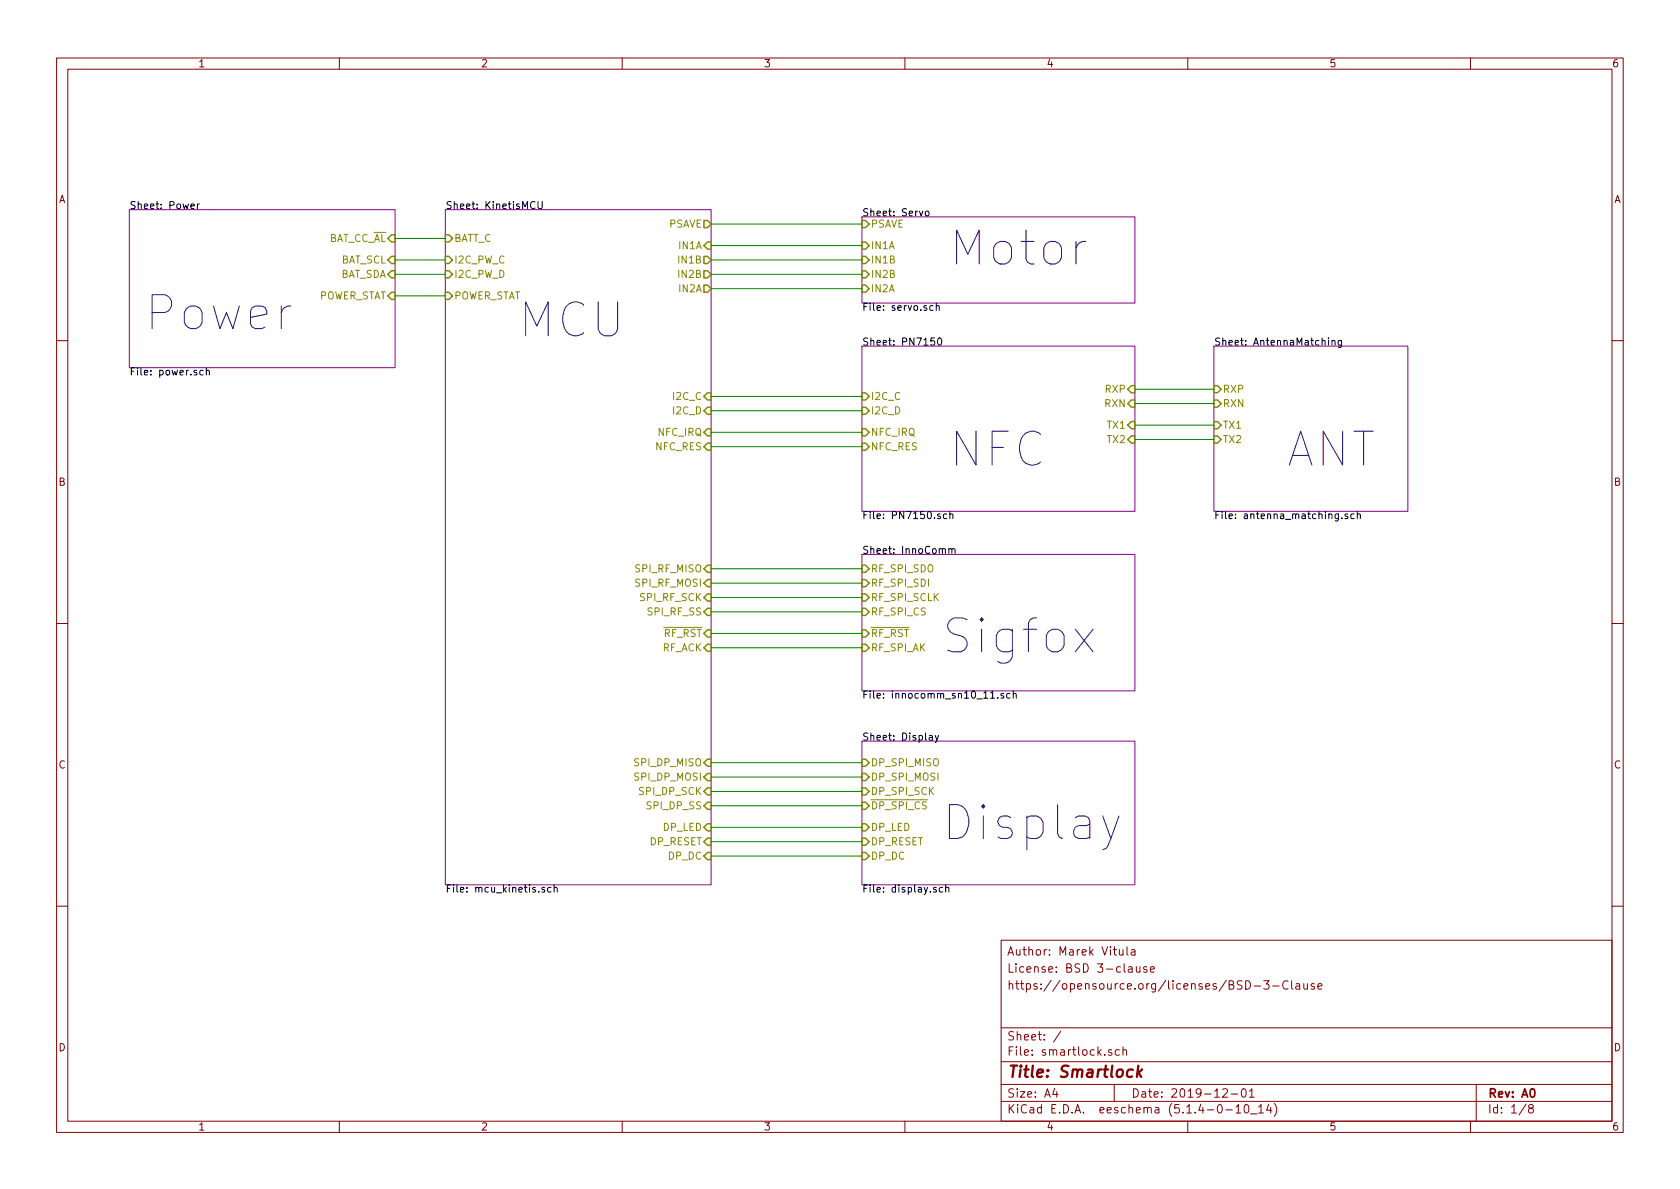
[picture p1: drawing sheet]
EESchema Schematic File Version 4
LIBS:smartlock-cache
EELAYER 30 0
EELAYER END
$Descr A4 11693 8268
encoding utf-8
Sheet 1 8
Title "Smartlock"
Date "2019-12-01"
Rev "A0"
Comp ""
Comment1 ""
Comment2 "https://opensource.org/licenses/BSD-3-Clause"
Comment3 "License: BSD 3-clause"
Comment4 "Author: Marek Vitula"
$EndDescr
$Sheet
S 6000 3850 1900 950 
U 5DAE0C7C
F0 "InnoComm" 50
F1 "innocomm_sn10_11.sch" 50
F2 "RF_SPI_SDI" I L 6000 4050 50 
F3 "RF_SPI_CS" I L 6000 4250 50 
F4 "RF_SPI_SDO" I L 6000 3950 50 
F5 "RF_SPI_SCLK" I L 6000 4150 50 
F6 "RF_SPI_AK" I L 6000 4500 50 
F7 "~RF_RST" I L 6000 4400 50 
$EndSheet
Wire Wire Line
	8450 2700 7900 2700
Wire Wire Line
	8450 2800 7900 2800
Wire Wire Line
	7900 3050 8450 3050
Wire Wire Line
	8450 2950 7900 2950
Text Notes 6600 3250 0    236  ~ 0
NFC
Text Notes 8950 3250 0    236  ~ 0
ANT
Text Notes 6550 4550 0    236  ~ 0
Sigfox
Text Notes 3600 2350 0    236  ~ 0
MCU
Wire Wire Line
	6000 2750 4950 2750
Wire Wire Line
	6000 2850 4950 2850
Wire Wire Line
	6000 3000 4950 3000
Wire Wire Line
	6000 3100 4950 3100
Text Notes 1000 2300 0    236  ~ 0
Power
$Sheet
S 6000 1500 1900 600 
U 5DC5845A
F0 "Servo" 50
F1 "servo.sch" 50
F2 "PSAVE" I L 6000 1550 50 
F3 "IN1A" I L 6000 1700 50 
F4 "IN1B" I L 6000 1800 50 
F5 "IN2B" I L 6000 1900 50 
F6 "IN2A" I L 6000 2000 50 
$EndSheet
$Sheet
S 6000 5150 1900 1000
U 5DC584A0
F0 "Display" 50
F1 "display.sch" 50
F2 "DP_SPI_MOSI" I L 6000 5400 50 
F3 "DP_SPI_MISO" I L 6000 5300 50 
F4 "DP_SPI_SCK" I L 6000 5500 50 
F5 "DP_LED" I L 6000 5750 50 
F6 "DP_RESET" I L 6000 5850 50 
F7 "~DP_SPI_CS" I L 6000 5600 50 
F8 "DP_DC" I L 6000 5950 50 
$EndSheet
$Sheet
S 8450 2400 1350 1150
U 5DBD3447
F0 "AntennaMatching" 50
F1 "antenna_matching.sch" 50
F2 "RXP" I L 8450 2700 50 
F3 "RXN" I L 8450 2800 50 
F4 "TX1" I L 8450 2950 50 
F5 "TX2" I L 8450 3050 50 
$EndSheet
Text Notes 6550 5850 0    236  ~ 0
Display
Text Notes 6600 1850 0    236  ~ 0
Motor\n
Wire Wire Line
	4950 4400 6000 4400
Wire Wire Line
	4950 4500 6000 4500
Wire Wire Line
	4950 5750 6000 5750
Wire Wire Line
	6000 5850 4950 5850
Wire Wire Line
	6000 5950 4950 5950
Wire Wire Line
	4950 4250 6000 4250
Wire Wire Line
	6000 5600 4950 5600
Wire Wire Line
	4950 4150 6000 4150
Wire Wire Line
	4950 4050 6000 4050
Wire Wire Line
	4950 3950 6000 3950
Wire Wire Line
	4950 5300 6000 5300
Wire Wire Line
	4950 5400 6000 5400
Wire Wire Line
	4950 5500 6000 5500
$Sheet
S 3100 1450 1850 4700
U 5DB4E746
F0 "KinetisMCU" 50
F1 "mcu_kinetis.sch" 50
F2 "NFC_RES" I R 4950 3100 50 
F3 "NFC_IRQ" I R 4950 3000 50 
F4 "I2C_C" I R 4950 2750 50 
F5 "~RF_RST" I R 4950 4400 50 
F6 "I2C_D" I R 4950 2850 50 
F7 "RF_ACK" I R 4950 4500 50 
F8 "POWER_STAT" I L 3100 2050 50 
F9 "DP_DC" I R 4950 5950 50 
F10 "DP_LED" I R 4950 5750 50 
F11 "DP_RESET" I R 4950 5850 50 
F12 "SPI_RF_MISO" I R 4950 3950 50 
F13 "SPI_RF_SCK" I R 4950 4150 50 
F14 "SPI_DP_MISO" I R 4950 5300 50 
F15 "SPI_DP_MOSI" I R 4950 5400 50 
F16 "SPI_DP_SS" I R 4950 5600 50 
F17 "SPI_DP_SCK" I R 4950 5500 50 
F18 "SPI_RF_MOSI" I R 4950 4050 50 
F19 "SPI_RF_SS" I R 4950 4250 50 
F20 "I2C_PW_C" I L 3100 1800 50 
F21 "I2C_PW_D" I L 3100 1900 50 
F22 "BATT_C" I L 3100 1650 50 
F23 "IN1A" I R 4950 1700 50 
F24 "IN1B" O R 4950 1800 50 
F25 "IN2A" O R 4950 2000 50 
F26 "IN2B" O R 4950 1900 50 
F27 "PSAVE" O R 4950 1550 50 
$EndSheet
$Sheet
S 900  1450 1850 1100
U 5DC55653
F0 "Power" 50
F1 "power.sch" 50
F2 "POWER_STAT" I R 2750 2050 50 
F3 "BAT_SDA" I R 2750 1900 50 
F4 "BAT_SCL" I R 2750 1800 50 
F5 "BAT_CC_~AL" I R 2750 1650 50 
$EndSheet
Wire Wire Line
	2750 1650 3100 1650
Wire Wire Line
	2750 1800 3100 1800
Wire Wire Line
	2750 1900 3100 1900
Wire Wire Line
	2750 2050 3100 2050
Wire Wire Line
	4950 1550 6000 1550
Wire Wire Line
	4950 1700 6000 1700
Wire Wire Line
	4950 1800 6000 1800
Wire Wire Line
	4950 1900 6000 1900
Wire Wire Line
	4950 2000 6000 2000
$Sheet
S 6000 2400 1900 1150
U 5DB55C35
F0 "PN7150" 50
F1 "PN7150.sch" 50
F2 "I2C_C" I L 6000 2750 50 
F3 "I2C_D" I L 6000 2850 50 
F4 "NFC_IRQ" I L 6000 3000 50 
F5 "TX1" I R 7900 2950 50 
F6 "TX2" I R 7900 3050 50 
F7 "NFC_RES" I L 6000 3100 50 
F8 "RXP" I R 7900 2700 50 
F9 "RXN" I R 7900 2800 50 
$EndSheet
$EndSCHEMATC
